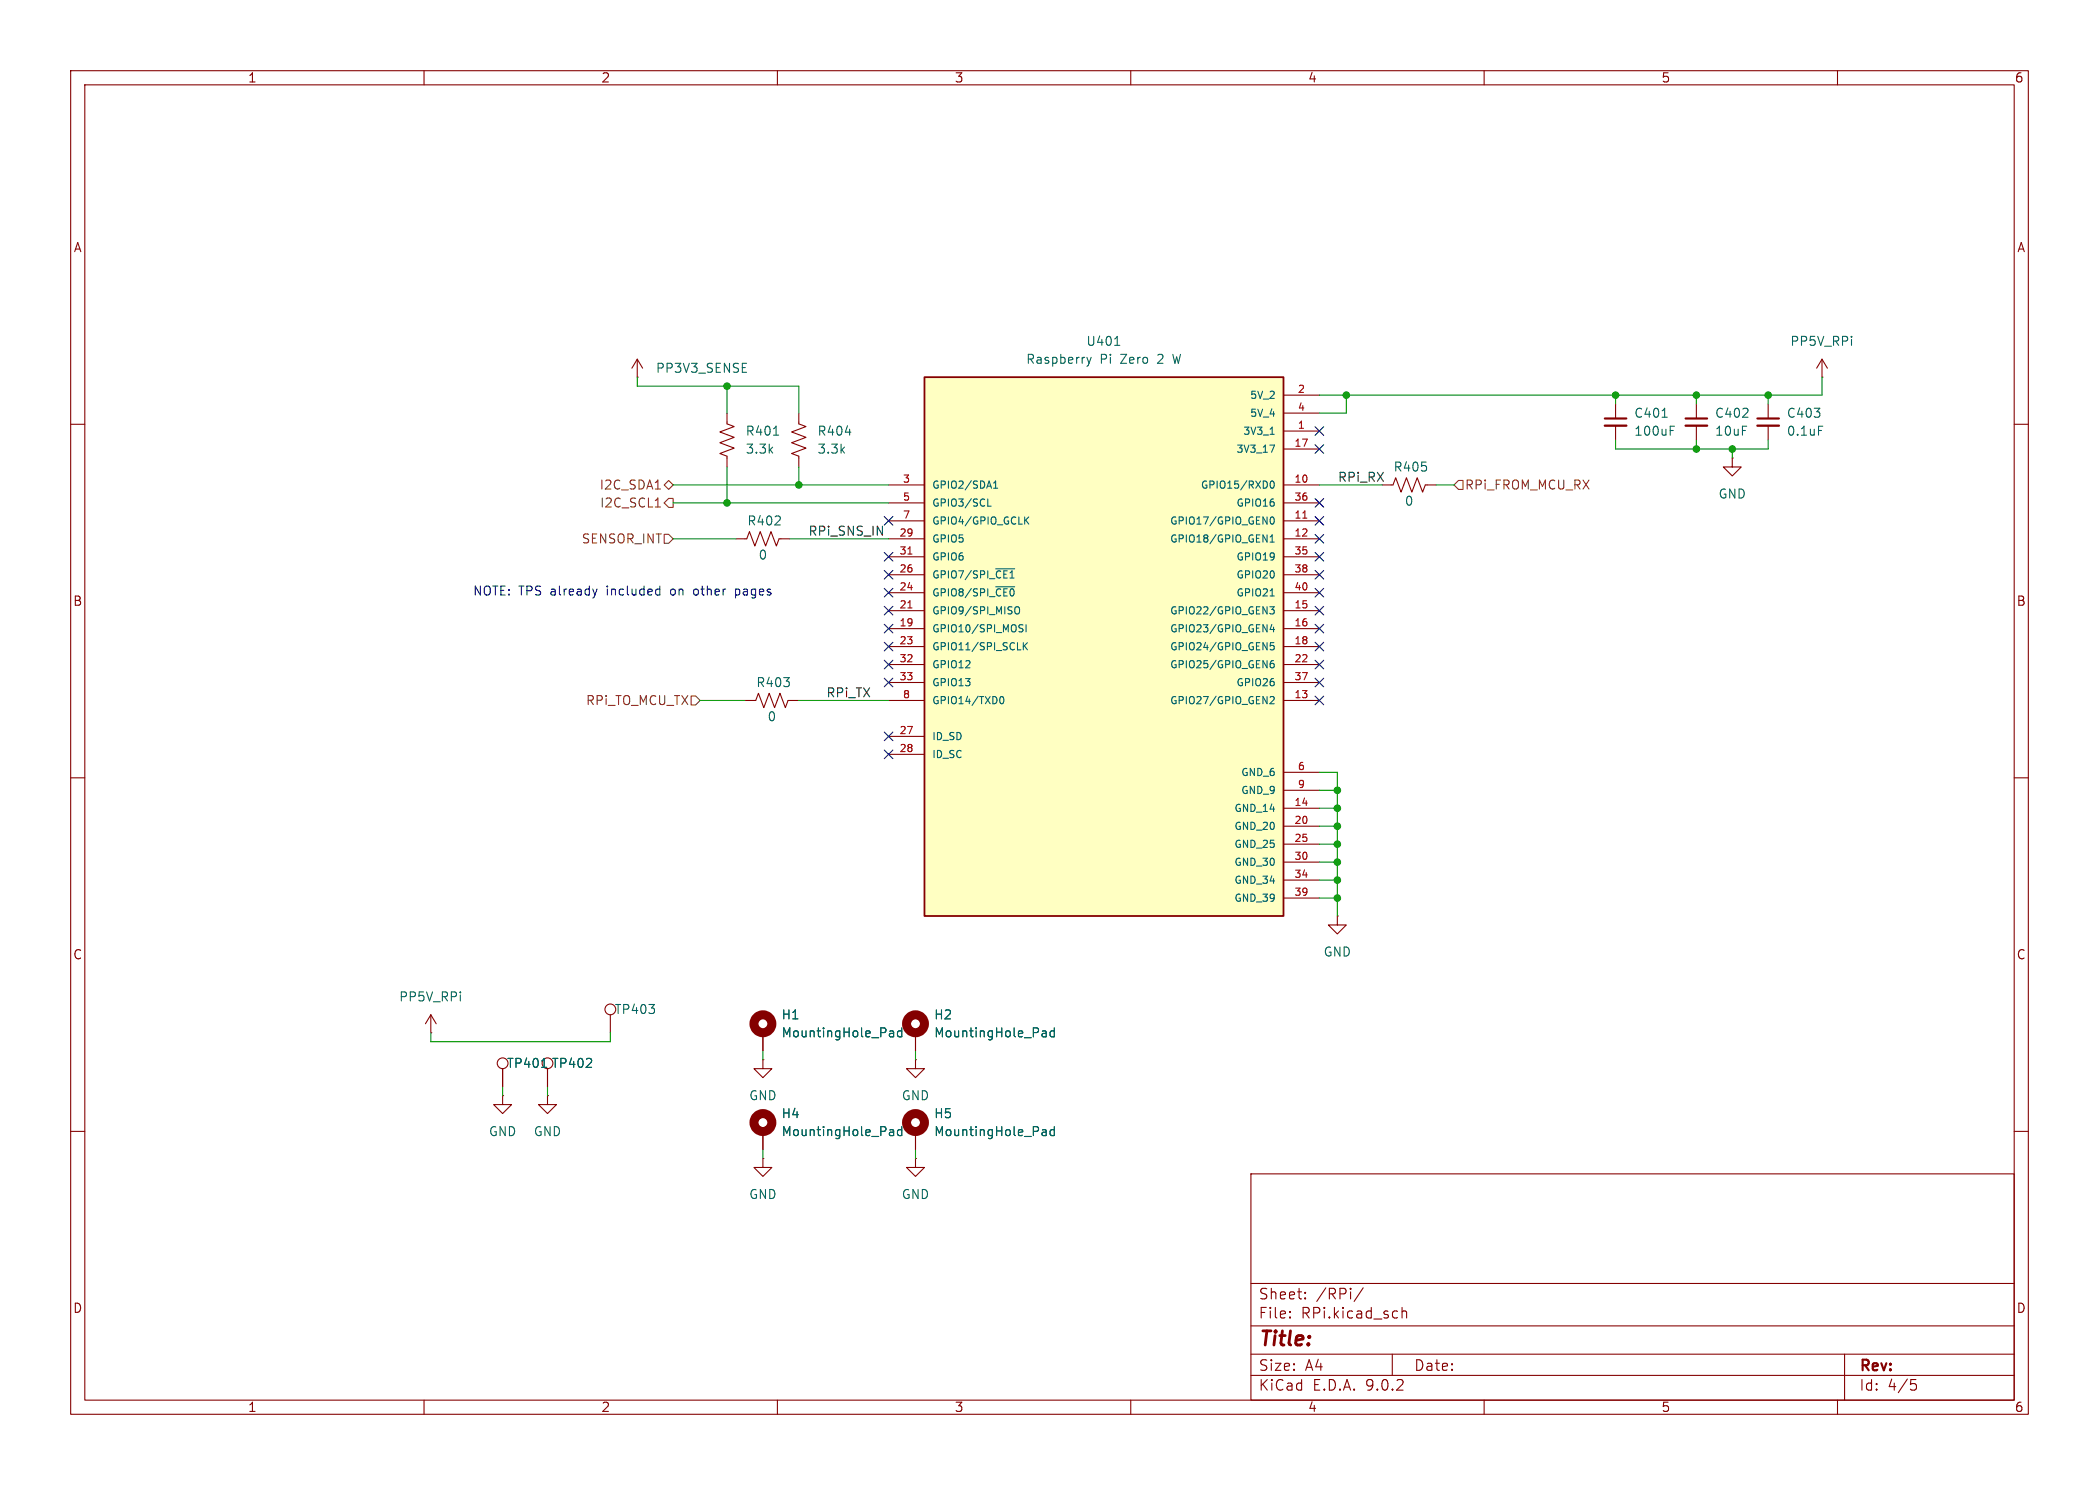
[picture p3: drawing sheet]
(kicad_sch
 (version 20250114)
 (generator "eeschema")
 (generator_version "9.0")
 (paper "A4")
 (lib_symbols
  (symbol "Connector:TestPoint"
   (pin_numbers (hide yes))
   (pin_names
    (offset 0.762) (hide yes)) (exclude_from_sim no) (in_bom yes) (on_board yes)
   (property "Reference" "TP" (at 0 6.858 0) (effects (font (size 1.27 1.27))))
   (property "Value" "TestPoint" (at 0 5.08 0) (effects (font (size 1.27 1.27))))
   (property "Footprint" "" (at 5.08 0 0) (effects (font (size 1.27 1.27)) (hide yes)))
   (property "Datasheet" "~" (at 5.08 0 0) (effects (font (size 1.27 1.27)) (hide yes)))
   (property "Description" "test point" (at 0 0 0) (effects (font (size 1.27 1.27)) (hide yes)))
   (symbol "TestPoint_0_1"
    (circle (center 0 3.302) (radius 0.762) (stroke (width 0) (type default)) (fill (type none))))
   (symbol "TestPoint_1_1"
    (pin passive line (at 0 0 90) (length 2.54) (name "1" (effects (font (size 1.27 1.27)))) (number "1" (effects (font (size 1.27 1.27))))))
   (embedded_fonts no))
  (symbol "Device:C_Small"
   (pin_numbers (hide yes))
   (pin_names
    (offset 0.254) (hide yes)) (exclude_from_sim no) (in_bom yes) (on_board yes)
   (property "Reference" "C" (at 0.254 1.778 0) (effects (font (size 1.27 1.27)) (justify left)))
   (property "Value" "C_Small" (at 0.254 -2.032 0) (effects (font (size 1.27 1.27)) (justify left)))
   (property "Footprint" "" (at 0 0 0) (effects (font (size 1.27 1.27)) (hide yes)))
   (property "Datasheet" "~" (at 0 0 0) (effects (font (size 1.27 1.27)) (hide yes)))
   (property "Description" "Unpolarized capacitor, small symbol" (at 0 0 0) (effects (font (size 1.27 1.27)) (hide yes)))
   (symbol "C_Small_0_1"
    (polyline (pts (xy -1.524 0.508) (xy 1.524 0.508)) (stroke (width 0.3048) (type default)) (fill (type none)))
    (polyline (pts (xy -1.524 -0.508) (xy 1.524 -0.508)) (stroke (width 0.3302) (type default)) (fill (type none))))
   (symbol "C_Small_1_1"
    (pin passive line (at 0 2.54 270) (length 2.032) (name "~" (effects (font (size 1.27 1.27)))) (number "1" (effects (font (size 1.27 1.27)))))
    (pin passive line (at 0 -2.54 90) (length 2.032) (name "~" (effects (font (size 1.27 1.27)))) (number "2" (effects (font (size 1.27 1.27))))))
   (embedded_fonts no))
  (symbol "Device:R_US"
   (pin_numbers (hide yes))
   (pin_names
    (offset 0)) (exclude_from_sim no) (in_bom yes) (on_board yes)
   (property "Reference" "R" (at 2.54 0 90) (effects (font (size 1.27 1.27))))
   (property "Value" "R_US" (at -2.54 0 90) (effects (font (size 1.27 1.27))))
   (property "Footprint" "" (at 1.016 -0.254 90) (effects (font (size 1.27 1.27)) (hide yes)))
   (property "Datasheet" "~" (at 0 0 0) (effects (font (size 1.27 1.27)) (hide yes)))
   (property "Description" "Resistor, US symbol" (at 0 0 0) (effects (font (size 1.27 1.27)) (hide yes)))
   (symbol "R_US_0_1"
    (polyline (pts (xy 0 2.286) (xy 0 2.54)) (stroke (width 0) (type default)) (fill (type none)))
    (polyline (pts (xy 0 2.286) (xy 1.016 1.905) (xy 0 1.524) (xy -1.016 1.143) (xy 0 0.762)) (stroke (width 0) (type default)) (fill (type none)))
    (polyline (pts (xy 0 0.762) (xy 1.016 0.381) (xy 0 0) (xy -1.016 -0.381) (xy 0 -0.762)) (stroke (width 0) (type default)) (fill (type none)))
    (polyline (pts (xy 0 -0.762) (xy 1.016 -1.143) (xy 0 -1.524) (xy -1.016 -1.905) (xy 0 -2.286)) (stroke (width 0) (type default)) (fill (type none)))
    (polyline (pts (xy 0 -2.286) (xy 0 -2.54)) (stroke (width 0) (type default)) (fill (type none))))
   (symbol "R_US_1_1"
    (pin passive line (at 0 3.81 270) (length 1.27) (name "~" (effects (font (size 1.27 1.27)))) (number "1" (effects (font (size 1.27 1.27)))))
    (pin passive line (at 0 -3.81 90) (length 1.27) (name "~" (effects (font (size 1.27 1.27)))) (number "2" (effects (font (size 1.27 1.27))))))
   (embedded_fonts no))
  (symbol "Mechanical:MountingHole_Pad"
   (pin_numbers (hide yes))
   (pin_names
    (offset 1.016) (hide yes)) (exclude_from_sim no) (in_bom no) (on_board yes)
   (property "Reference" "H" (at 0 6.35 0) (effects (font (size 1.27 1.27))))
   (property "Value" "MountingHole_Pad" (at 0 4.445 0) (effects (font (size 1.27 1.27))))
   (property "Footprint" "" (at 0 0 0) (effects (font (size 1.27 1.27)) (hide yes)))
   (property "Datasheet" "~" (at 0 0 0) (effects (font (size 1.27 1.27)) (hide yes)))
   (property "Description" "Mounting Hole with connection" (at 0 0 0) (effects (font (size 1.27 1.27)) (hide yes)))
   (symbol "MountingHole_Pad_0_1"
    (circle (center 0 1.27) (radius 1.27) (stroke (width 1.27) (type default)) (fill (type none))))
   (symbol "MountingHole_Pad_1_1"
    (pin input line (at 0 -2.54 90) (length 2.54) (name "1" (effects (font (size 1.27 1.27)))) (number "1" (effects (font (size 1.27 1.27))))))
   (embedded_fonts no))
  (symbol "Raspberry Pi Zero 2 W:SC1176"
   (pin_names
    (offset 1.016)) (exclude_from_sim no) (in_bom yes) (on_board yes)
   (property "Reference" "U" (at -25.42 39.3962 0) (effects (font (size 1.27 1.27)) (justify left bottom)))
   (property "Value" "SC1176" (at -25.4191 -40.6687 0) (effects (font (size 1.27 1.27)) (justify left bottom)))
   (property "Footprint" "SC1176:MODULE_SC1176" (at 0 0 0) (effects (font (size 1.27 1.27)) (justify bottom) (hide yes)))
   (property "Datasheet" "" (at 0 0 0) (effects (font (size 1.27 1.27)) (hide yes)))
   (property "Description" "" (at 0 0 0) (effects (font (size 1.27 1.27)) (hide yes)))
   (property "DigiKey_Part_Number" "" (at 0 0 0) (effects (font (size 1.27 1.27)) (justify bottom) (hide yes)))
   (property "SnapEDA_Link" "https://www.snapeda.com/parts/SC1176/Raspberry+Pi/view-part/?ref=snap" (at 0 0 0) (effects (font (size 1.27 1.27)) (justify bottom) (hide yes)))
   (property "Description_1" "The Raspberry Pi Zero 2 W SC1176 single board computer features a 1GHz quad-core Broadcom BCM2710A1 Arm Cortex-A53 processor and 512MB of RAM, making it a powerful solution for embedded computing applications. With 40 digital I/O lines and multiple expansion options including Bluetooth 4.2, BLE, HAT GPIO, and LAN, this SBC offers extensive connectivity and flexibility. Its compact size of 2.600 x 1.180 (66.04mm x 29.97mm) makes it ideal for space-constrained projects. Video outputs include Composite and HDMI, and it features a microSD storage interface and a USB 2.0 OTG port." (at 0 0 0) (effects (font (size 1.27 1.27)) (justify bottom) (hide yes)))
   (property "Package" "None" (at 0 0 0) (effects (font (size 1.27 1.27)) (justify bottom) (hide yes)))
   (property "Check_prices" "https://www.snapeda.com/parts/SC1176/Raspberry+Pi/view-part/?ref=eda" (at 0 0 0) (effects (font (size 1.27 1.27)) (justify bottom) (hide yes)))
   (property "STANDARD" "Manufacturer Recommendations" (at 0 0 0) (effects (font (size 1.27 1.27)) (justify bottom) (hide yes)))
   (property "PARTREV" "April 2024" (at 0 0 0) (effects (font (size 1.27 1.27)) (justify bottom) (hide yes)))
   (property "MF" "Raspberry Pi" (at 0 0 0) (effects (font (size 1.27 1.27)) (justify bottom) (hide yes)))
   (property "MP" "SC1176" (at 0 0 0) (effects (font (size 1.27 1.27)) (justify bottom) (hide yes)))
   (property "MANUFACTURER" "Raspberry Pi" (at 0 0 0) (effects (font (size 1.27 1.27)) (justify bottom) (hide yes)))
   (symbol "SC1176_0_0"
    (rectangle (start -25.4 -38.1) (end 25.4 38.1) (stroke (width 0.254) (type default)) (fill (type background)))
    (pin bidirectional line (at -30.48 22.86 0) (length 5.08) (name "GPIO2/SDA1" (effects (font (size 1.016 1.016)))) (number "3" (effects (font (size 1.016 1.016)))))
    (pin bidirectional line (at -30.48 20.32 0) (length 5.08) (name "GPIO3/SCL" (effects (font (size 1.016 1.016)))) (number "5" (effects (font (size 1.016 1.016)))))
    (pin bidirectional line (at -30.48 17.78 0) (length 5.08) (name "GPIO4/GPIO_GCLK" (effects (font (size 1.016 1.016)))) (number "7" (effects (font (size 1.016 1.016)))))
    (pin bidirectional line (at -30.48 15.24 0) (length 5.08) (name "GPIO5" (effects (font (size 1.016 1.016)))) (number "29" (effects (font (size 1.016 1.016)))))
    (pin bidirectional line (at -30.48 12.7 0) (length 5.08) (name "GPIO6" (effects (font (size 1.016 1.016)))) (number "31" (effects (font (size 1.016 1.016)))))
    (pin bidirectional line (at -30.48 10.16 0) (length 5.08) (name "GPIO7/SPI_~{CE1}" (effects (font (size 1.016 1.016)))) (number "26" (effects (font (size 1.016 1.016)))))
    (pin bidirectional line (at -30.48 7.62 0) (length 5.08) (name "GPIO8/SPI_~{CE0}" (effects (font (size 1.016 1.016)))) (number "24" (effects (font (size 1.016 1.016)))))
    (pin bidirectional line (at -30.48 5.08 0) (length 5.08) (name "GPIO9/SPI_MISO" (effects (font (size 1.016 1.016)))) (number "21" (effects (font (size 1.016 1.016)))))
    (pin bidirectional line (at -30.48 2.54 0) (length 5.08) (name "GPIO10/SPI_MOSI" (effects (font (size 1.016 1.016)))) (number "19" (effects (font (size 1.016 1.016)))))
    (pin bidirectional line (at -30.48 0 0) (length 5.08) (name "GPIO11/SPI_SCLK" (effects (font (size 1.016 1.016)))) (number "23" (effects (font (size 1.016 1.016)))))
    (pin bidirectional line (at -30.48 -2.54 0) (length 5.08) (name "GPIO12" (effects (font (size 1.016 1.016)))) (number "32" (effects (font (size 1.016 1.016)))))
    (pin bidirectional line (at -30.48 -5.08 0) (length 5.08) (name "GPIO13" (effects (font (size 1.016 1.016)))) (number "33" (effects (font (size 1.016 1.016)))))
    (pin bidirectional line (at -30.48 -7.62 0) (length 5.08) (name "GPIO14/TXD0" (effects (font (size 1.016 1.016)))) (number "8" (effects (font (size 1.016 1.016)))))
    (pin bidirectional line (at -30.48 -12.7 0) (length 5.08) (name "ID_SD" (effects (font (size 1.016 1.016)))) (number "27" (effects (font (size 1.016 1.016)))))
    (pin bidirectional line (at -30.48 -15.24 0) (length 5.08) (name "ID_SC" (effects (font (size 1.016 1.016)))) (number "28" (effects (font (size 1.016 1.016)))))
    (pin power_in line (at 30.48 35.56 180) (length 5.08) (name "5V_2" (effects (font (size 1.016 1.016)))) (number "2" (effects (font (size 1.016 1.016)))))
    (pin power_in line (at 30.48 33.02 180) (length 5.08) (name "5V_4" (effects (font (size 1.016 1.016)))) (number "4" (effects (font (size 1.016 1.016)))))
    (pin power_in line (at 30.48 30.48 180) (length 5.08) (name "3V3_1" (effects (font (size 1.016 1.016)))) (number "1" (effects (font (size 1.016 1.016)))))
    (pin power_in line (at 30.48 27.94 180) (length 5.08) (name "3V3_17" (effects (font (size 1.016 1.016)))) (number "17" (effects (font (size 1.016 1.016)))))
    (pin bidirectional line (at 30.48 22.86 180) (length 5.08) (name "GPIO15/RXD0" (effects (font (size 1.016 1.016)))) (number "10" (effects (font (size 1.016 1.016)))))
    (pin bidirectional line (at 30.48 20.32 180) (length 5.08) (name "GPIO16" (effects (font (size 1.016 1.016)))) (number "36" (effects (font (size 1.016 1.016)))))
    (pin bidirectional line (at 30.48 17.78 180) (length 5.08) (name "GPIO17/GPIO_GEN0" (effects (font (size 1.016 1.016)))) (number "11" (effects (font (size 1.016 1.016)))))
    (pin bidirectional line (at 30.48 15.24 180) (length 5.08) (name "GPIO18/GPIO_GEN1" (effects (font (size 1.016 1.016)))) (number "12" (effects (font (size 1.016 1.016)))))
    (pin bidirectional line (at 30.48 12.7 180) (length 5.08) (name "GPIO19" (effects (font (size 1.016 1.016)))) (number "35" (effects (font (size 1.016 1.016)))))
    (pin bidirectional line (at 30.48 10.16 180) (length 5.08) (name "GPIO20" (effects (font (size 1.016 1.016)))) (number "38" (effects (font (size 1.016 1.016)))))
    (pin bidirectional line (at 30.48 7.62 180) (length 5.08) (name "GPIO21" (effects (font (size 1.016 1.016)))) (number "40" (effects (font (size 1.016 1.016)))))
    (pin bidirectional line (at 30.48 5.08 180) (length 5.08) (name "GPIO22/GPIO_GEN3" (effects (font (size 1.016 1.016)))) (number "15" (effects (font (size 1.016 1.016)))))
    (pin bidirectional line (at 30.48 2.54 180) (length 5.08) (name "GPIO23/GPIO_GEN4" (effects (font (size 1.016 1.016)))) (number "16" (effects (font (size 1.016 1.016)))))
    (pin bidirectional line (at 30.48 0 180) (length 5.08) (name "GPIO24/GPIO_GEN5" (effects (font (size 1.016 1.016)))) (number "18" (effects (font (size 1.016 1.016)))))
    (pin bidirectional line (at 30.48 -2.54 180) (length 5.08) (name "GPIO25/GPIO_GEN6" (effects (font (size 1.016 1.016)))) (number "22" (effects (font (size 1.016 1.016)))))
    (pin bidirectional line (at 30.48 -5.08 180) (length 5.08) (name "GPIO26" (effects (font (size 1.016 1.016)))) (number "37" (effects (font (size 1.016 1.016)))))
    (pin bidirectional line (at 30.48 -7.62 180) (length 5.08) (name "GPIO27/GPIO_GEN2" (effects (font (size 1.016 1.016)))) (number "13" (effects (font (size 1.016 1.016)))))
    (pin power_in line (at 30.48 -17.78 180) (length 5.08) (name "GND_6" (effects (font (size 1.016 1.016)))) (number "6" (effects (font (size 1.016 1.016)))))
    (pin power_in line (at 30.48 -20.32 180) (length 5.08) (name "GND_9" (effects (font (size 1.016 1.016)))) (number "9" (effects (font (size 1.016 1.016)))))
    (pin power_in line (at 30.48 -22.86 180) (length 5.08) (name "GND_14" (effects (font (size 1.016 1.016)))) (number "14" (effects (font (size 1.016 1.016)))))
    (pin power_in line (at 30.48 -25.4 180) (length 5.08) (name "GND_20" (effects (font (size 1.016 1.016)))) (number "20" (effects (font (size 1.016 1.016)))))
    (pin power_in line (at 30.48 -27.94 180) (length 5.08) (name "GND_25" (effects (font (size 1.016 1.016)))) (number "25" (effects (font (size 1.016 1.016)))))
    (pin power_in line (at 30.48 -30.48 180) (length 5.08) (name "GND_30" (effects (font (size 1.016 1.016)))) (number "30" (effects (font (size 1.016 1.016)))))
    (pin power_in line (at 30.48 -33.02 180) (length 5.08) (name "GND_34" (effects (font (size 1.016 1.016)))) (number "34" (effects (font (size 1.016 1.016)))))
    (pin power_in line (at 30.48 -35.56 180) (length 5.08) (name "GND_39" (effects (font (size 1.016 1.016)))) (number "39" (effects (font (size 1.016 1.016))))))
   (embedded_fonts no))
  (symbol "power:GND"
   (power)
   (pin_numbers (hide yes))
   (pin_names
    (offset 0) (hide yes)) (exclude_from_sim no) (in_bom yes) (on_board yes)
   (property "Reference" "#PWR" (at 0 -6.35 0) (effects (font (size 1.27 1.27)) (hide yes)))
   (property "Value" "GND" (at 0 -3.81 0) (effects (font (size 1.27 1.27))))
   (property "Footprint" "" (at 0 0 0) (effects (font (size 1.27 1.27)) (hide yes)))
   (property "Datasheet" "" (at 0 0 0) (effects (font (size 1.27 1.27)) (hide yes)))
   (property "Description" "Power symbol creates a global label with name \"GND\" , ground" (at 0 0 0) (effects (font (size 1.27 1.27)) (hide yes)))
   (symbol "GND_0_1"
    (polyline (pts (xy 0 0) (xy 0 -1.27) (xy 1.27 -1.27) (xy 0 -2.54) (xy -1.27 -1.27) (xy 0 -1.27)) (stroke (width 0) (type default)) (fill (type none))))
   (symbol "GND_1_1"
    (pin power_in line (at 0 0 270) (length 0) (name "~" (effects (font (size 1.27 1.27)))) (number "1" (effects (font (size 1.27 1.27))))))
   (embedded_fonts no))
  (symbol "power:VDD"
   (power)
   (pin_numbers (hide yes))
   (pin_names
    (offset 0) (hide yes)) (exclude_from_sim no) (in_bom yes) (on_board yes)
   (property "Reference" "#PWR" (at 0 -3.81 0) (effects (font (size 1.27 1.27)) (hide yes)))
   (property "Value" "VDD" (at 0 3.556 0) (effects (font (size 1.27 1.27))))
   (property "Footprint" "" (at 0 0 0) (effects (font (size 1.27 1.27)) (hide yes)))
   (property "Datasheet" "" (at 0 0 0) (effects (font (size 1.27 1.27)) (hide yes)))
   (property "Description" "Power symbol creates a global label with name \"VDD\"" (at 0 0 0) (effects (font (size 1.27 1.27)) (hide yes)))
   (symbol "VDD_0_1"
    (polyline (pts (xy -0.762 1.27) (xy 0 2.54)) (stroke (width 0) (type default)) (fill (type none)))
    (polyline (pts (xy 0 2.54) (xy 0.762 1.27)) (stroke (width 0) (type default)) (fill (type none)))
    (polyline (pts (xy 0 0) (xy 0 2.54)) (stroke (width 0) (type default)) (fill (type none))))
   (symbol "VDD_1_1"
    (pin power_in line (at 0 0 90) (length 0) (name "~" (effects (font (size 1.27 1.27)))) (number "1" (effects (font (size 1.27 1.27))))))
   (embedded_fonts no)))
 (text "NOTE: TPS already included on other pages"
  (exclude_from_sim no)
  (at 88.138 83.82 0)
  (effects (font (size 1.27 1.27))))
 (junction
  (at 245.11 63.5)
  (diameter 0)
  (color 0 0 0 0))
 (junction
  (at 189.23 119.38)
  (diameter 0)
  (color 0 0 0 0))
 (junction
  (at 240.03 63.5)
  (diameter 0)
  (color 0 0 0 0))
 (junction
  (at 190.5 55.88)
  (diameter 0)
  (color 0 0 0 0))
 (junction
  (at 240.03 55.88)
  (diameter 0)
  (color 0 0 0 0))
 (junction
  (at 102.87 54.61)
  (diameter 0)
  (color 0 0 0 0))
 (junction
  (at 189.23 114.3)
  (diameter 0)
  (color 0 0 0 0))
 (junction
  (at 250.19 55.88)
  (diameter 0)
  (color 0 0 0 0))
 (junction
  (at 189.23 111.76)
  (diameter 0)
  (color 0 0 0 0))
 (junction
  (at 113.03 68.58)
  (diameter 0)
  (color 0 0 0 0))
 (junction
  (at 189.23 121.92)
  (diameter 0)
  (color 0 0 0 0))
 (junction
  (at 228.6 55.88)
  (diameter 0)
  (color 0 0 0 0))
 (junction
  (at 189.23 127)
  (diameter 0)
  (color 0 0 0 0))
 (junction
  (at 189.23 124.46)
  (diameter 0)
  (color 0 0 0 0))
 (junction
  (at 102.87 71.12)
  (diameter 0)
  (color 0 0 0 0))
 (junction
  (at 189.23 116.84)
  (diameter 0)
  (color 0 0 0 0))
 (no_connect
  (at 186.69 71.12))
 (no_connect
  (at 186.69 78.74))
 (no_connect
  (at 186.69 73.66))
 (no_connect
  (at 125.73 88.9))
 (no_connect
  (at 186.69 91.44))
 (no_connect
  (at 186.69 96.52))
 (no_connect
  (at 186.69 99.06))
 (no_connect
  (at 186.69 93.98))
 (no_connect
  (at 125.73 78.74))
 (no_connect
  (at 186.69 83.82))
 (no_connect
  (at 186.69 88.9))
 (no_connect
  (at 186.69 60.96))
 (no_connect
  (at 186.69 76.2))
 (no_connect
  (at 186.69 63.5))
 (no_connect
  (at 125.73 86.36))
 (no_connect
  (at 125.73 93.98))
 (no_connect
  (at 125.73 96.52))
 (no_connect
  (at 125.73 83.82))
 (no_connect
  (at 125.73 73.66))
 (no_connect
  (at 125.73 104.14))
 (no_connect
  (at 186.69 86.36))
 (no_connect
  (at 186.69 81.28))
 (no_connect
  (at 125.73 106.68))
 (no_connect
  (at 125.73 91.44))
 (no_connect
  (at 125.73 81.28))
 (wire
  (pts (xy 102.87 66.04) (xy 102.87 71.12))
  (stroke (width 0) (type default)))
 (wire
  (pts (xy 90.17 54.61) (xy 102.87 54.61))
  (stroke (width 0) (type default)))
 (wire
  (pts (xy 71.12 153.67) (xy 71.12 154.94))
  (stroke (width 0) (type default)))
 (wire
  (pts (xy 186.69 124.46) (xy 189.23 124.46))
  (stroke (width 0) (type default)))
 (wire
  (pts (xy 95.25 76.2) (xy 104.14 76.2))
  (stroke (width 0) (type default)))
 (wire
  (pts (xy 189.23 109.22) (xy 189.23 111.76))
  (stroke (width 0) (type default)))
 (wire
  (pts (xy 186.69 109.22) (xy 189.23 109.22))
  (stroke (width 0) (type default)))
 (wire
  (pts (xy 86.36 146.05) (xy 86.36 147.32))
  (stroke (width 0) (type default)))
 (wire
  (pts (xy 129.54 162.56) (xy 129.54 163.83))
  (stroke (width 0) (type default)))
 (wire
  (pts (xy 250.19 63.5) (xy 250.19 62.23))
  (stroke (width 0) (type default)))
 (wire
  (pts (xy 111.76 76.2) (xy 125.73 76.2))
  (stroke (width 0) (type default)))
 (wire
  (pts (xy 240.03 55.88) (xy 250.19 55.88))
  (stroke (width 0) (type default)))
 (wire
  (pts (xy 99.06 99.06) (xy 105.41 99.06))
  (stroke (width 0) (type default)))
 (wire
  (pts (xy 186.69 127) (xy 189.23 127))
  (stroke (width 0) (type default)))
 (wire
  (pts (xy 60.96 147.32) (xy 86.36 147.32))
  (stroke (width 0) (type default)))
 (wire
  (pts (xy 250.19 55.88) (xy 257.81 55.88))
  (stroke (width 0) (type default)))
 (wire
  (pts (xy 250.19 55.88) (xy 250.19 57.15))
  (stroke (width 0) (type default)))
 (wire
  (pts (xy 102.87 71.12) (xy 125.73 71.12))
  (stroke (width 0) (type default)))
 (wire
  (pts (xy 203.2 68.58) (xy 205.74 68.58))
  (stroke (width 0) (type default)))
 (wire
  (pts (xy 186.69 114.3) (xy 189.23 114.3))
  (stroke (width 0) (type default)))
 (wire
  (pts (xy 228.6 63.5) (xy 240.03 63.5))
  (stroke (width 0) (type default)))
 (wire
  (pts (xy 189.23 124.46) (xy 189.23 127))
  (stroke (width 0) (type default)))
 (wire
  (pts (xy 107.95 162.56) (xy 107.95 163.83))
  (stroke (width 0) (type default)))
 (wire
  (pts (xy 189.23 111.76) (xy 189.23 114.3))
  (stroke (width 0) (type default)))
 (wire
  (pts (xy 189.23 116.84) (xy 189.23 119.38))
  (stroke (width 0) (type default)))
 (wire
  (pts (xy 77.47 153.67) (xy 77.47 154.94))
  (stroke (width 0) (type default)))
 (wire
  (pts (xy 186.69 58.42) (xy 190.5 58.42))
  (stroke (width 0) (type default)))
 (wire
  (pts (xy 228.6 55.88) (xy 228.6 57.15))
  (stroke (width 0) (type default)))
 (wire
  (pts (xy 186.69 116.84) (xy 189.23 116.84))
  (stroke (width 0) (type default)))
 (wire
  (pts (xy 102.87 54.61) (xy 113.03 54.61))
  (stroke (width 0) (type default)))
 (wire
  (pts (xy 189.23 127) (xy 189.23 129.54))
  (stroke (width 0) (type default)))
 (wire
  (pts (xy 186.69 119.38) (xy 189.23 119.38))
  (stroke (width 0) (type default)))
 (wire
  (pts (xy 257.81 53.34) (xy 257.81 55.88))
  (stroke (width 0) (type default)))
 (wire
  (pts (xy 90.17 53.34) (xy 90.17 54.61))
  (stroke (width 0) (type default)))
 (wire
  (pts (xy 186.69 111.76) (xy 189.23 111.76))
  (stroke (width 0) (type default)))
 (wire
  (pts (xy 228.6 55.88) (xy 240.03 55.88))
  (stroke (width 0) (type default)))
 (wire
  (pts (xy 240.03 63.5) (xy 245.11 63.5))
  (stroke (width 0) (type default)))
 (wire
  (pts (xy 95.25 68.58) (xy 113.03 68.58))
  (stroke (width 0) (type default)))
 (wire
  (pts (xy 245.11 63.5) (xy 245.11 64.77))
  (stroke (width 0) (type default)))
 (wire
  (pts (xy 60.96 146.05) (xy 60.96 147.32))
  (stroke (width 0) (type default)))
 (wire
  (pts (xy 113.03 66.04) (xy 113.03 68.58))
  (stroke (width 0) (type default)))
 (wire
  (pts (xy 189.23 114.3) (xy 189.23 116.84))
  (stroke (width 0) (type default)))
 (wire
  (pts (xy 95.25 71.12) (xy 102.87 71.12))
  (stroke (width 0) (type default)))
 (wire
  (pts (xy 113.03 68.58) (xy 125.73 68.58))
  (stroke (width 0) (type default)))
 (wire
  (pts (xy 189.23 119.38) (xy 189.23 121.92))
  (stroke (width 0) (type default)))
 (wire
  (pts (xy 240.03 55.88) (xy 240.03 57.15))
  (stroke (width 0) (type default)))
 (wire
  (pts (xy 113.03 99.06) (xy 125.73 99.06))
  (stroke (width 0) (type default)))
 (wire
  (pts (xy 228.6 62.23) (xy 228.6 63.5))
  (stroke (width 0) (type default)))
 (wire
  (pts (xy 102.87 54.61) (xy 102.87 58.42))
  (stroke (width 0) (type default)))
 (wire
  (pts (xy 186.69 121.92) (xy 189.23 121.92))
  (stroke (width 0) (type default)))
 (wire
  (pts (xy 107.95 148.59) (xy 107.95 149.86))
  (stroke (width 0) (type default)))
 (wire
  (pts (xy 129.54 148.59) (xy 129.54 149.86))
  (stroke (width 0) (type default)))
 (wire
  (pts (xy 113.03 58.42) (xy 113.03 54.61))
  (stroke (width 0) (type default)))
 (wire
  (pts (xy 186.69 55.88) (xy 190.5 55.88))
  (stroke (width 0) (type default)))
 (wire
  (pts (xy 186.69 68.58) (xy 195.58 68.58))
  (stroke (width 0) (type default)))
 (wire
  (pts (xy 190.5 55.88) (xy 228.6 55.88))
  (stroke (width 0) (type default)))
 (wire
  (pts (xy 189.23 121.92) (xy 189.23 124.46))
  (stroke (width 0) (type default)))
 (wire
  (pts (xy 190.5 58.42) (xy 190.5 55.88))
  (stroke (width 0) (type default)))
 (wire
  (pts (xy 240.03 62.23) (xy 240.03 63.5))
  (stroke (width 0) (type default)))
 (wire
  (pts (xy 245.11 63.5) (xy 250.19 63.5))
  (stroke (width 0) (type default)))
 (label "RPi_TX"
  (at 116.84 99.06 0)
  (effects (font (size 1.27 1.27)) (justify left bottom)))
 (label "RPi_RX"
  (at 189.23 68.58 0)
  (effects (font (size 1.27 1.27)) (justify left bottom)))
 (label "RPi_SNS_IN"
  (at 114.3 76.2 0)
  (effects (font (size 1.27 1.27)) (justify left bottom)))
 (hierarchical_label "I2C_SCL1"
  (shape output)
  (at 95.25 71.12 180)
  (effects (font (size 1.27 1.27)) (justify right)))
 (hierarchical_label "SENSOR_INT"
  (shape input)
  (at 95.25 76.2 180)
  (effects (font (size 1.27 1.27)) (justify right)))
 (hierarchical_label "RPi_FROM_MCU_RX "
  (shape input)
  (at 205.74 68.58 0)
  (effects (font (size 1.27 1.27)) (justify left)))
 (hierarchical_label "I2C_SDA1"
  (shape bidirectional)
  (at 95.25 68.58 180)
  (effects (font (size 1.27 1.27)) (justify right)))
 (hierarchical_label "RPi_TO_MCU_TX"
  (shape input)
  (at 99.06 99.06 180)
  (effects (font (size 1.27 1.27)) (justify right)))
 (symbol
  (lib_id "Connector:TestPoint")
  (at 71.12 153.67 0)
  (unit 1)
  (exclude_from_sim no)
  (in_bom no)
  (on_board yes)
  (dnp no)
  (property "Reference" "TP401" (at 71.628 150.368 0) (effects (font (size 1.27 1.27)) (justify left)))
  (property "Value" "TestPoint" (at 73.66 151.6379 0) (effects (font (size 1.27 1.27)) (justify left) (hide yes)))
  (property "Footprint" "TestPoint:TestPoint_Pad_D1.5mm" (at 76.2 153.67 0) (effects (font (size 1.27 1.27)) (hide yes)))
  (property "Datasheet" "~" (at 76.2 153.67 0) (effects (font (size 1.27 1.27)) (hide yes)))
  (property "Description" "test point" (at 71.12 153.67 0) (effects (font (size 1.27 1.27)) (hide yes)))
  (pin "1"))
 (symbol
  (lib_id "Device:C_Small")
  (at 228.6 59.69 0)
  (unit 1)
  (exclude_from_sim no)
  (in_bom yes)
  (on_board yes)
  (dnp no)
  (fields_autoplaced yes)
  (property "Reference" "C401" (at 231.14 58.4262 0) (effects (font (size 1.27 1.27)) (justify left)))
  (property "Value" "100uF" (at 231.14 60.9662 0) (effects (font (size 1.27 1.27)) (justify left)))
  (property "Footprint" "Capacitor_SMD:C_0603_1608Metric" (at 228.6 59.69 0) (effects (font (size 1.27 1.27)) (hide yes)))
  (property "Datasheet" "~" (at 228.6 59.69 0) (effects (font (size 1.27 1.27)) (hide yes)))
  (property "Description" "Unpolarized capacitor, small symbol" (at 228.6 59.69 0) (effects (font (size 1.27 1.27)) (hide yes)))
  (pin "1")
  (pin "2"))
 (symbol
  (lib_id "Device:C_Small")
  (at 250.19 59.69 0)
  (unit 1)
  (exclude_from_sim no)
  (in_bom yes)
  (on_board yes)
  (dnp no)
  (fields_autoplaced yes)
  (property "Reference" "C403" (at 252.73 58.4262 0) (effects (font (size 1.27 1.27)) (justify left)))
  (property "Value" "0.1uF" (at 252.73 60.9662 0) (effects (font (size 1.27 1.27)) (justify left)))
  (property "Footprint" "Capacitor_SMD:C_0402_1005Metric" (at 250.19 59.69 0) (effects (font (size 1.27 1.27)) (hide yes)))
  (property "Datasheet" "~" (at 250.19 59.69 0) (effects (font (size 1.27 1.27)) (hide yes)))
  (property "Description" "" (at 250.19 59.69 0) (effects (font (size 1.27 1.27)) (hide yes)))
  (pin "1")
  (pin "2"))
 (symbol
  (lib_id "Mechanical:MountingHole_Pad")
  (at 107.95 160.02 0)
  (unit 1)
  (exclude_from_sim no)
  (in_bom no)
  (on_board yes)
  (dnp no)
  (fields_autoplaced yes)
  (property "Reference" "H4" (at 110.49 157.4799 0) (effects (font (size 1.27 1.27)) (justify left)))
  (property "Value" "MountingHole_Pad" (at 110.49 160.0199 0) (effects (font (size 1.27 1.27)) (justify left)))
  (property "Footprint" "MountingHole:MountingHole_3.2mm_M3_DIN965_Pad" (at 107.95 160.02 0) (effects (font (size 1.27 1.27)) (hide yes)))
  (property "Datasheet" "~" (at 107.95 160.02 0) (effects (font (size 1.27 1.27)) (hide yes)))
  (property "Description" "Mounting Hole with connection" (at 107.95 160.02 0) (effects (font (size 1.27 1.27)) (hide yes)))
  (pin "1"))
 (symbol
  (lib_id "Mechanical:MountingHole_Pad")
  (at 129.54 146.05 0)
  (unit 1)
  (exclude_from_sim no)
  (in_bom no)
  (on_board yes)
  (dnp no)
  (fields_autoplaced yes)
  (property "Reference" "H2" (at 132.08 143.5099 0) (effects (font (size 1.27 1.27)) (justify left)))
  (property "Value" "MountingHole_Pad" (at 132.08 146.0499 0) (effects (font (size 1.27 1.27)) (justify left)))
  (property "Footprint" "MountingHole:MountingHole_3.2mm_M3_DIN965_Pad" (at 129.54 146.05 0) (effects (font (size 1.27 1.27)) (hide yes)))
  (property "Datasheet" "~" (at 129.54 146.05 0) (effects (font (size 1.27 1.27)) (hide yes)))
  (property "Description" "Mounting Hole with connection" (at 129.54 146.05 0) (effects (font (size 1.27 1.27)) (hide yes)))
  (pin "1"))
 (symbol
  (lib_id "Connector:TestPoint")
  (at 86.36 146.05 0)
  (unit 1)
  (exclude_from_sim no)
  (in_bom no)
  (on_board yes)
  (dnp no)
  (property "Reference" "TP403" (at 86.868 142.748 0) (effects (font (size 1.27 1.27)) (justify left)))
  (property "Value" "TestPoint" (at 88.9 144.0179 0) (effects (font (size 1.27 1.27)) (justify left) (hide yes)))
  (property "Footprint" "TestPoint:TestPoint_Pad_D1.5mm" (at 91.44 146.05 0) (effects (font (size 1.27 1.27)) (hide yes)))
  (property "Datasheet" "~" (at 91.44 146.05 0) (effects (font (size 1.27 1.27)) (hide yes)))
  (property "Description" "test point" (at 86.36 146.05 0) (effects (font (size 1.27 1.27)) (hide yes)))
  (pin "1"))
 (symbol
  (lib_id "power:VDD")
  (at 90.17 53.34 0)
  (unit 1)
  (exclude_from_sim no)
  (in_bom yes)
  (on_board yes)
  (dnp no)
  (fields_autoplaced yes)
  (property "Reference" "#PWR0404" (at 90.17 57.15 0) (effects (font (size 1.27 1.27)) (hide yes)))
  (property "Value" "PP3V3_SENSE" (at 92.71 52.0699 0) (effects (font (size 1.27 1.27)) (justify left)))
  (property "Footprint" "" (at 90.17 53.34 0) (effects (font (size 1.27 1.27)) (hide yes)))
  (property "Datasheet" "" (at 90.17 53.34 0) (effects (font (size 1.27 1.27)) (hide yes)))
  (property "Description" "Power symbol creates a global label with name \"VDD\"" (at 90.17 53.34 0) (effects (font (size 1.27 1.27)) (hide yes)))
  (pin "1"))
 (symbol
  (lib_id "Device:R_US")
  (at 107.95 76.2 90)
  (unit 1)
  (exclude_from_sim no)
  (in_bom yes)
  (on_board yes)
  (dnp no)
  (property "Reference" "R402" (at 108.204 73.66 90) (effects (font (size 1.27 1.27))))
  (property "Value" "0" (at 107.95 78.486 90) (effects (font (size 1.27 1.27))))
  (property "Footprint" "Capacitor_SMD:C_0402_1005Metric" (at 108.204 75.184 90) (effects (font (size 1.27 1.27)) (hide yes)))
  (property "Datasheet" "~" (at 107.95 76.2 0) (effects (font (size 1.27 1.27)) (hide yes)))
  (property "Description" "" (at 107.95 76.2 0) (effects (font (size 1.27 1.27)) (hide yes)))
  (pin "1")
  (pin "2"))
 (symbol
  (lib_id "Device:R_US")
  (at 113.03 62.23 0)
  (unit 1)
  (exclude_from_sim no)
  (in_bom yes)
  (on_board yes)
  (dnp no)
  (fields_autoplaced yes)
  (property "Reference" "R404" (at 115.57 60.9599 0) (effects (font (size 1.27 1.27)) (justify left)))
  (property "Value" "3.3k" (at 115.57 63.4999 0) (effects (font (size 1.27 1.27)) (justify left)))
  (property "Footprint" "Capacitor_SMD:C_0402_1005Metric" (at 114.046 62.484 90) (effects (font (size 1.27 1.27)) (hide yes)))
  (property "Datasheet" "~" (at 113.03 62.23 0) (effects (font (size 1.27 1.27)) (hide yes)))
  (property "Description" "" (at 113.03 62.23 0) (effects (font (size 1.27 1.27)) (hide yes)))
  (pin "2")
  (pin "1"))
 (symbol
  (lib_id "power:GND")
  (at 77.47 154.94 0)
  (unit 1)
  (exclude_from_sim no)
  (in_bom yes)
  (on_board yes)
  (dnp no)
  (property "Reference" "#PWR0403" (at 77.47 161.29 0) (effects (font (size 1.27 1.27)) (hide yes)))
  (property "Value" "GND" (at 77.47 160.02 0) (effects (font (size 1.27 1.27))))
  (property "Footprint" "" (at 77.47 154.94 0) (effects (font (size 1.27 1.27)) (hide yes)))
  (property "Datasheet" "" (at 77.47 154.94 0) (effects (font (size 1.27 1.27)) (hide yes)))
  (property "Description" "Power symbol creates a global label with name \"GND\" , ground" (at 77.47 154.94 0) (effects (font (size 1.27 1.27)) (hide yes)))
  (pin "1"))
 (symbol
  (lib_id "power:GND")
  (at 107.95 163.83 0)
  (unit 1)
  (exclude_from_sim no)
  (in_bom yes)
  (on_board yes)
  (dnp no)
  (fields_autoplaced yes)
  (property "Reference" "#PWR04" (at 107.95 170.18 0) (effects (font (size 1.27 1.27)) (hide yes)))
  (property "Value" "GND" (at 107.95 168.91 0) (effects (font (size 1.27 1.27))))
  (property "Footprint" "" (at 107.95 163.83 0) (effects (font (size 1.27 1.27)) (hide yes)))
  (property "Datasheet" "" (at 107.95 163.83 0) (effects (font (size 1.27 1.27)) (hide yes)))
  (property "Description" "Power symbol creates a global label with name \"GND\" , ground" (at 107.95 163.83 0) (effects (font (size 1.27 1.27)) (hide yes)))
  (pin "1"))
 (symbol
  (lib_id "power:GND")
  (at 189.23 129.54 0)
  (unit 1)
  (exclude_from_sim no)
  (in_bom yes)
  (on_board yes)
  (dnp no)
  (fields_autoplaced yes)
  (property "Reference" "#PWR0405" (at 189.23 135.89 0) (effects (font (size 1.27 1.27)) (hide yes)))
  (property "Value" "GND" (at 189.23 134.62 0) (effects (font (size 1.27 1.27))))
  (property "Footprint" "" (at 189.23 129.54 0) (effects (font (size 1.27 1.27)) (hide yes)))
  (property "Datasheet" "" (at 189.23 129.54 0) (effects (font (size 1.27 1.27)) (hide yes)))
  (property "Description" "Power symbol creates a global label with name \"GND\" , ground" (at 189.23 129.54 0) (effects (font (size 1.27 1.27)) (hide yes)))
  (pin "1"))
 (symbol
  (lib_id "power:GND")
  (at 129.54 163.83 0)
  (unit 1)
  (exclude_from_sim no)
  (in_bom yes)
  (on_board yes)
  (dnp no)
  (fields_autoplaced yes)
  (property "Reference" "#PWR05" (at 129.54 170.18 0) (effects (font (size 1.27 1.27)) (hide yes)))
  (property "Value" "GND" (at 129.54 168.91 0) (effects (font (size 1.27 1.27))))
  (property "Footprint" "" (at 129.54 163.83 0) (effects (font (size 1.27 1.27)) (hide yes)))
  (property "Datasheet" "" (at 129.54 163.83 0) (effects (font (size 1.27 1.27)) (hide yes)))
  (property "Description" "Power symbol creates a global label with name \"GND\" , ground" (at 129.54 163.83 0) (effects (font (size 1.27 1.27)) (hide yes)))
  (pin "1"))
 (symbol
  (lib_id "power:GND")
  (at 129.54 149.86 0)
  (unit 1)
  (exclude_from_sim no)
  (in_bom yes)
  (on_board yes)
  (dnp no)
  (fields_autoplaced yes)
  (property "Reference" "#PWR02" (at 129.54 156.21 0) (effects (font (size 1.27 1.27)) (hide yes)))
  (property "Value" "GND" (at 129.54 154.94 0) (effects (font (size 1.27 1.27))))
  (property "Footprint" "" (at 129.54 149.86 0) (effects (font (size 1.27 1.27)) (hide yes)))
  (property "Datasheet" "" (at 129.54 149.86 0) (effects (font (size 1.27 1.27)) (hide yes)))
  (property "Description" "Power symbol creates a global label with name \"GND\" , ground" (at 129.54 149.86 0) (effects (font (size 1.27 1.27)) (hide yes)))
  (pin "1"))
 (symbol
  (lib_id "power:VDD")
  (at 257.81 53.34 0)
  (unit 1)
  (exclude_from_sim no)
  (in_bom yes)
  (on_board yes)
  (dnp no)
  (fields_autoplaced yes)
  (property "Reference" "#PWR0407" (at 257.81 57.15 0) (effects (font (size 1.27 1.27)) (hide yes)))
  (property "Value" "PP5V_RPi" (at 257.81 48.26 0) (effects (font (size 1.27 1.27))))
  (property "Footprint" "" (at 257.81 53.34 0) (effects (font (size 1.27 1.27)) (hide yes)))
  (property "Datasheet" "" (at 257.81 53.34 0) (effects (font (size 1.27 1.27)) (hide yes)))
  (property "Description" "Power symbol creates a global label with name \"VDD\"" (at 257.81 53.34 0) (effects (font (size 1.27 1.27)) (hide yes)))
  (pin "1"))
 (symbol
  (lib_id "Device:R_US")
  (at 199.39 68.58 90)
  (unit 1)
  (exclude_from_sim no)
  (in_bom yes)
  (on_board yes)
  (dnp no)
  (property "Reference" "R405" (at 199.644 66.04 90) (effects (font (size 1.27 1.27))))
  (property "Value" "0" (at 199.39 70.866 90) (effects (font (size 1.27 1.27))))
  (property "Footprint" "Capacitor_SMD:C_0402_1005Metric" (at 199.644 67.564 90) (effects (font (size 1.27 1.27)) (hide yes)))
  (property "Datasheet" "~" (at 199.39 68.58 0) (effects (font (size 1.27 1.27)) (hide yes)))
  (property "Description" "" (at 199.39 68.58 0) (effects (font (size 1.27 1.27)) (hide yes)))
  (pin "1")
  (pin "2"))
 (symbol
  (lib_id "Mechanical:MountingHole_Pad")
  (at 129.54 160.02 0)
  (unit 1)
  (exclude_from_sim no)
  (in_bom no)
  (on_board yes)
  (dnp no)
  (fields_autoplaced yes)
  (property "Reference" "H5" (at 132.08 157.4799 0) (effects (font (size 1.27 1.27)) (justify left)))
  (property "Value" "MountingHole_Pad" (at 132.08 160.0199 0) (effects (font (size 1.27 1.27)) (justify left)))
  (property "Footprint" "MountingHole:MountingHole_3.2mm_M3_DIN965_Pad" (at 129.54 160.02 0) (effects (font (size 1.27 1.27)) (hide yes)))
  (property "Datasheet" "~" (at 129.54 160.02 0) (effects (font (size 1.27 1.27)) (hide yes)))
  (property "Description" "Mounting Hole with connection" (at 129.54 160.02 0) (effects (font (size 1.27 1.27)) (hide yes)))
  (pin "1"))
 (symbol
  (lib_id "power:VDD")
  (at 60.96 146.05 0)
  (unit 1)
  (exclude_from_sim no)
  (in_bom yes)
  (on_board yes)
  (dnp no)
  (fields_autoplaced yes)
  (property "Reference" "#PWR0401" (at 60.96 149.86 0) (effects (font (size 1.27 1.27)) (hide yes)))
  (property "Value" "PP5V_RPi" (at 60.96 140.97 0) (effects (font (size 1.27 1.27))))
  (property "Footprint" "" (at 60.96 146.05 0) (effects (font (size 1.27 1.27)) (hide yes)))
  (property "Datasheet" "" (at 60.96 146.05 0) (effects (font (size 1.27 1.27)) (hide yes)))
  (property "Description" "Power symbol creates a global label with name \"VDD\"" (at 60.96 146.05 0) (effects (font (size 1.27 1.27)) (hide yes)))
  (pin "1"))
 (symbol
  (lib_id "Raspberry Pi Zero 2 W:SC1176")
  (at 156.21 91.44 0)
  (unit 1)
  (exclude_from_sim no)
  (in_bom yes)
  (on_board yes)
  (dnp no)
  (fields_autoplaced yes)
  (property "Reference" "U401" (at 156.21 48.26 0) (effects (font (size 1.27 1.27))))
  (property "Value" "Raspberry Pi Zero 2 W" (at 156.21 50.8 0) (effects (font (size 1.27 1.27))))
  (property "Footprint" "Connector_PinHeader_2.54mm:PinHeader_2x20_P2.54mm_Vertical" (at 156.21 91.44 0) (effects (font (size 1.27 1.27)) (justify bottom) (hide yes)))
  (property "Datasheet" "" (at 156.21 91.44 0) (effects (font (size 1.27 1.27)) (hide yes)))
  (property "Description" "" (at 156.21 91.44 0) (effects (font (size 1.27 1.27)) (hide yes)))
  (property "DigiKey_Part_Number" "" (at 156.21 91.44 0) (effects (font (size 1.27 1.27)) (justify bottom) (hide yes)))
  (property "SnapEDA_Link" "https://www.snapeda.com/parts/SC1176/Raspberry+Pi/view-part/?ref=snap" (at 156.21 91.44 0) (effects (font (size 1.27 1.27)) (justify bottom) (hide yes)))
  (property "Description_1" "The Raspberry Pi Zero 2 W SC1176 single board computer features a 1GHz quad-core Broadcom BCM2710A1 Arm Cortex-A53 processor and 512MB of RAM, making it a powerful solution for embedded computing applications. With 40 digital I/O lines and multiple expansion options including Bluetooth 4.2, BLE, HAT GPIO, and LAN, this SBC offers extensive connectivity and flexibility. Its compact size of 2.600 x 1.180 (66.04mm x 29.97mm) makes it ideal for space-constrained projects. Video outputs include Composite and HDMI, and it features a microSD storage interface and a USB 2.0 OTG port." (at 156.21 91.44 0) (effects (font (size 1.27 1.27)) (justify bottom) (hide yes)))
  (property "Package" "None" (at 156.21 91.44 0) (effects (font (size 1.27 1.27)) (justify bottom) (hide yes)))
  (property "Check_prices" "https://www.snapeda.com/parts/SC1176/Raspberry+Pi/view-part/?ref=eda" (at 156.21 91.44 0) (effects (font (size 1.27 1.27)) (justify bottom) (hide yes)))
  (property "STANDARD" "Manufacturer Recommendations" (at 156.21 91.44 0) (effects (font (size 1.27 1.27)) (justify bottom) (hide yes)))
  (property "PARTREV" "April 2024" (at 156.21 91.44 0) (effects (font (size 1.27 1.27)) (justify bottom) (hide yes)))
  (property "MF" "Raspberry Pi" (at 156.21 91.44 0) (effects (font (size 1.27 1.27)) (justify bottom) (hide yes)))
  (property "MP" "SC1176" (at 156.21 91.44 0) (effects (font (size 1.27 1.27)) (justify bottom) (hide yes)))
  (property "MANUFACTURER" "Raspberry Pi" (at 156.21 91.44 0) (effects (font (size 1.27 1.27)) (justify bottom) (hide yes)))
  (pin "21")
  (pin "29")
  (pin "8")
  (pin "33")
  (pin "3")
  (pin "5")
  (pin "15")
  (pin "16")
  (pin "18")
  (pin "22")
  (pin "37")
  (pin "13")
  (pin "6")
  (pin "9")
  (pin "14")
  (pin "20")
  (pin "25")
  (pin "30")
  (pin "34")
  (pin "39")
  (pin "28")
  (pin "2")
  (pin "4")
  (pin "1")
  (pin "17")
  (pin "10")
  (pin "36")
  (pin "11")
  (pin "12")
  (pin "35")
  (pin "19")
  (pin "38")
  (pin "40")
  (pin "23")
  (pin "32")
  (pin "27")
  (pin "26")
  (pin "31")
  (pin "7")
  (pin "24"))
 (symbol
  (lib_id "power:GND")
  (at 71.12 154.94 0)
  (unit 1)
  (exclude_from_sim no)
  (in_bom yes)
  (on_board yes)
  (dnp no)
  (property "Reference" "#PWR0402" (at 71.12 161.29 0) (effects (font (size 1.27 1.27)) (hide yes)))
  (property "Value" "GND" (at 71.12 160.02 0) (effects (font (size 1.27 1.27))))
  (property "Footprint" "" (at 71.12 154.94 0) (effects (font (size 1.27 1.27)) (hide yes)))
  (property "Datasheet" "" (at 71.12 154.94 0) (effects (font (size 1.27 1.27)) (hide yes)))
  (property "Description" "Power symbol creates a global label with name \"GND\" , ground" (at 71.12 154.94 0) (effects (font (size 1.27 1.27)) (hide yes)))
  (pin "1"))
 (symbol
  (lib_id "Connector:TestPoint")
  (at 77.47 153.67 0)
  (unit 1)
  (exclude_from_sim no)
  (in_bom no)
  (on_board yes)
  (dnp no)
  (property "Reference" "TP402" (at 77.978 150.368 0) (effects (font (size 1.27 1.27)) (justify left)))
  (property "Value" "TestPoint" (at 80.01 151.6379 0) (effects (font (size 1.27 1.27)) (justify left) (hide yes)))
  (property "Footprint" "TestPoint:TestPoint_Pad_D1.5mm" (at 82.55 153.67 0) (effects (font (size 1.27 1.27)) (hide yes)))
  (property "Datasheet" "~" (at 82.55 153.67 0) (effects (font (size 1.27 1.27)) (hide yes)))
  (property "Description" "test point" (at 77.47 153.67 0) (effects (font (size 1.27 1.27)) (hide yes)))
  (pin "1"))
 (symbol
  (lib_id "Device:R_US")
  (at 109.22 99.06 90)
  (unit 1)
  (exclude_from_sim no)
  (in_bom yes)
  (on_board yes)
  (dnp no)
  (property "Reference" "R403" (at 109.474 96.52 90) (effects (font (size 1.27 1.27))))
  (property "Value" "0" (at 109.22 101.346 90) (effects (font (size 1.27 1.27))))
  (property "Footprint" "Capacitor_SMD:C_0402_1005Metric" (at 109.474 98.044 90) (effects (font (size 1.27 1.27)) (hide yes)))
  (property "Datasheet" "~" (at 109.22 99.06 0) (effects (font (size 1.27 1.27)) (hide yes)))
  (property "Description" "" (at 109.22 99.06 0) (effects (font (size 1.27 1.27)) (hide yes)))
  (pin "1")
  (pin "2"))
 (symbol
  (lib_id "power:GND")
  (at 245.11 64.77 0)
  (unit 1)
  (exclude_from_sim no)
  (in_bom yes)
  (on_board yes)
  (dnp no)
  (fields_autoplaced yes)
  (property "Reference" "#PWR0406" (at 245.11 71.12 0) (effects (font (size 1.27 1.27)) (hide yes)))
  (property "Value" "GND" (at 245.11 69.85 0) (effects (font (size 1.27 1.27))))
  (property "Footprint" "" (at 245.11 64.77 0) (effects (font (size 1.27 1.27)) (hide yes)))
  (property "Datasheet" "" (at 245.11 64.77 0) (effects (font (size 1.27 1.27)) (hide yes)))
  (property "Description" "Power symbol creates a global label with name \"GND\" , ground" (at 245.11 64.77 0) (effects (font (size 1.27 1.27)) (hide yes)))
  (pin "1"))
 (symbol
  (lib_id "Device:C_Small")
  (at 240.03 59.69 0)
  (unit 1)
  (exclude_from_sim no)
  (in_bom yes)
  (on_board yes)
  (dnp no)
  (fields_autoplaced yes)
  (property "Reference" "C402" (at 242.57 58.4262 0) (effects (font (size 1.27 1.27)) (justify left)))
  (property "Value" "10uF" (at 242.57 60.9662 0) (effects (font (size 1.27 1.27)) (justify left)))
  (property "Footprint" "Capacitor_SMD:C_0603_1608Metric" (at 240.03 59.69 0) (effects (font (size 1.27 1.27)) (hide yes)))
  (property "Datasheet" "~" (at 240.03 59.69 0) (effects (font (size 1.27 1.27)) (hide yes)))
  (property "Description" "Unpolarized capacitor, small symbol" (at 240.03 59.69 0) (effects (font (size 1.27 1.27)) (hide yes)))
  (pin "1")
  (pin "2"))
 (symbol
  (lib_id "Device:R_US")
  (at 102.87 62.23 0)
  (unit 1)
  (exclude_from_sim no)
  (in_bom yes)
  (on_board yes)
  (dnp no)
  (fields_autoplaced yes)
  (property "Reference" "R401" (at 105.41 60.9599 0) (effects (font (size 1.27 1.27)) (justify left)))
  (property "Value" "3.3k" (at 105.41 63.4999 0) (effects (font (size 1.27 1.27)) (justify left)))
  (property "Footprint" "Capacitor_SMD:C_0402_1005Metric" (at 103.886 62.484 90) (effects (font (size 1.27 1.27)) (hide yes)))
  (property "Datasheet" "~" (at 102.87 62.23 0) (effects (font (size 1.27 1.27)) (hide yes)))
  (property "Description" "" (at 102.87 62.23 0) (effects (font (size 1.27 1.27)) (hide yes)))
  (pin "2")
  (pin "1"))
 (symbol
  (lib_id "Mechanical:MountingHole_Pad")
  (at 107.95 146.05 0)
  (unit 1)
  (exclude_from_sim no)
  (in_bom no)
  (on_board yes)
  (dnp no)
  (fields_autoplaced yes)
  (property "Reference" "H1" (at 110.49 143.5099 0) (effects (font (size 1.27 1.27)) (justify left)))
  (property "Value" "MountingHole_Pad" (at 110.49 146.0499 0) (effects (font (size 1.27 1.27)) (justify left)))
  (property "Footprint" "MountingHole:MountingHole_3.2mm_M3_DIN965_Pad" (at 107.95 146.05 0) (effects (font (size 1.27 1.27)) (hide yes)))
  (property "Datasheet" "~" (at 107.95 146.05 0) (effects (font (size 1.27 1.27)) (hide yes)))
  (property "Description" "Mounting Hole with connection" (at 107.95 146.05 0) (effects (font (size 1.27 1.27)) (hide yes)))
  (pin "1"))
 (symbol
  (lib_id "power:GND")
  (at 107.95 149.86 0)
  (unit 1)
  (exclude_from_sim no)
  (in_bom yes)
  (on_board yes)
  (dnp no)
  (fields_autoplaced yes)
  (property "Reference" "#PWR01" (at 107.95 156.21 0) (effects (font (size 1.27 1.27)) (hide yes)))
  (property "Value" "GND" (at 107.95 154.94 0) (effects (font (size 1.27 1.27))))
  (property "Footprint" "" (at 107.95 149.86 0) (effects (font (size 1.27 1.27)) (hide yes)))
  (property "Datasheet" "" (at 107.95 149.86 0) (effects (font (size 1.27 1.27)) (hide yes)))
  (property "Description" "Power symbol creates a global label with name \"GND\" , ground" (at 107.95 149.86 0) (effects (font (size 1.27 1.27)) (hide yes)))
  (pin "1")))
